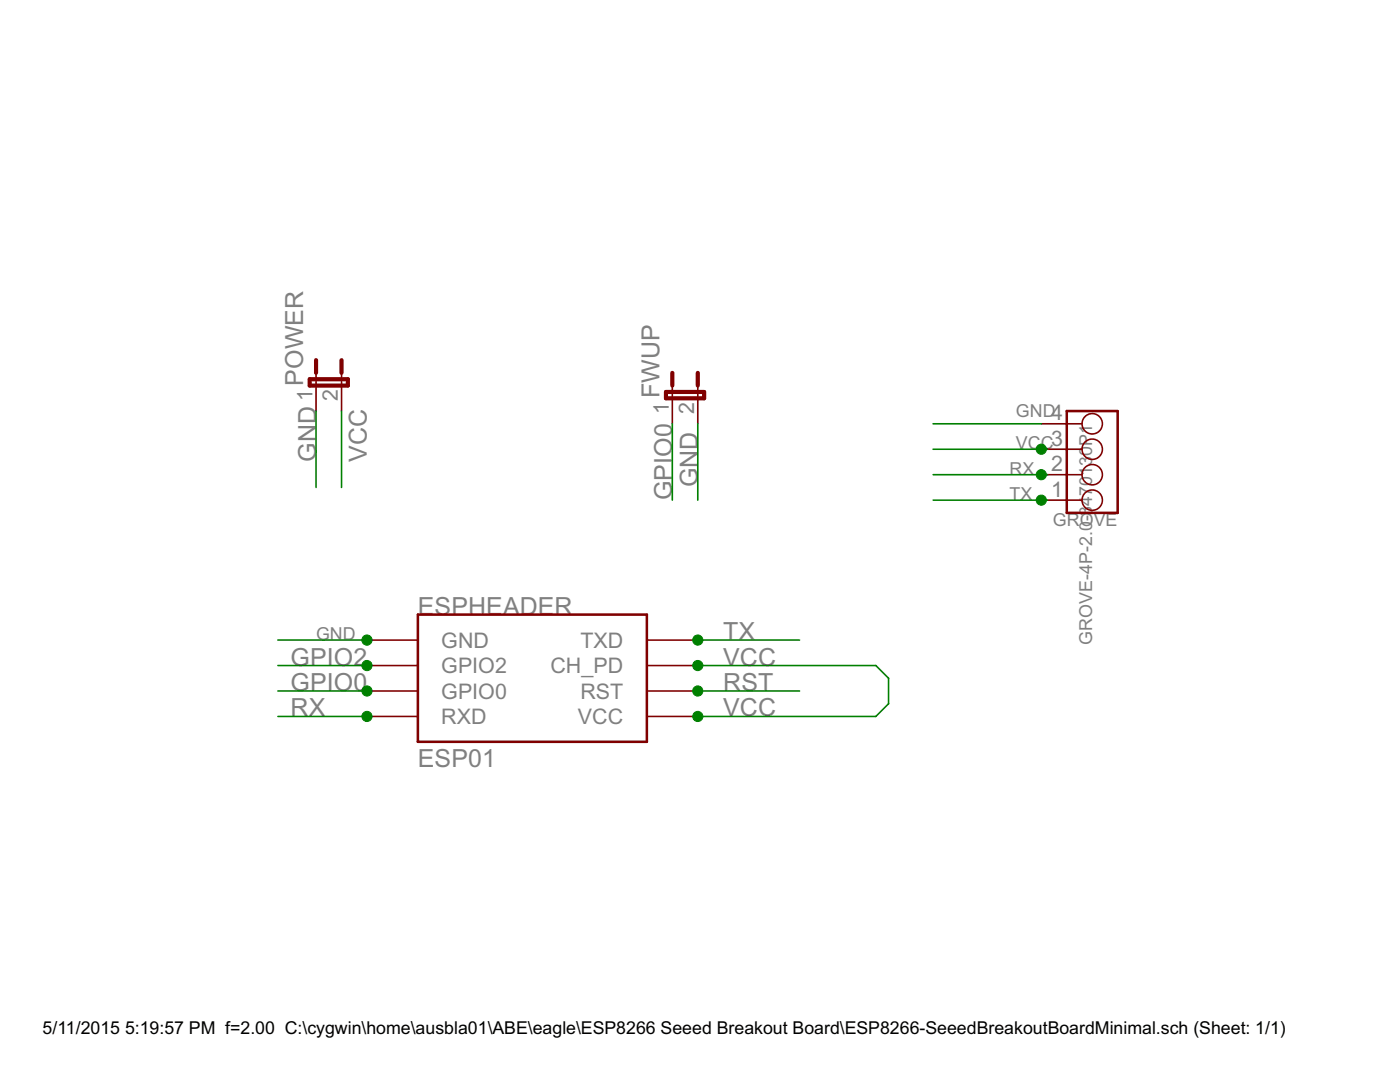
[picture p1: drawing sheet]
<?xml version="1.0" encoding="utf-8"?>
<!DOCTYPE eagle SYSTEM "eagle.dtd">
<!--
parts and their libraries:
SparkFun-Retired: Licensing:Creative Commons ShareAlike 4.0 International - https://creativecommons.org/licenses/by-sa/4.0
-->
<eagle version="7.1.0">
<drawing>
<settings>
<setting alwaysvectorfont="no"/>
<setting verticaltext="up"/>
</settings>
<grid distance="0.025" unitdist="inch" unit="inch" style="lines" multiple="1" display="no" altdistance="0.01" altunitdist="inch" altunit="inch"/>
<schematic xreflabel="%F%N/%S.%C%R" xrefpart="/%S.%C%R">
<libraries>
<library name="esp8266modules">
<symbols>
<symbol name="ESP01">
<wire x1="-12.7" y1="10.16" x2="-12.7" y2="-2.54" width="0.254" layer="94"/>
<wire x1="-12.7" y1="-2.54" x2="10.16" y2="-2.54" width="0.254" layer="94"/>
<wire x1="10.16" y1="-2.54" x2="10.16" y2="10.16" width="0.254" layer="94"/>
<wire x1="10.16" y1="10.16" x2="-12.7" y2="10.16" width="0.254" layer="94"/>
<pin name="GND" x="-17.78" y="7.62" visible="pin" length="middle"/>
<pin name="GPIO2" x="-17.78" y="5.08" visible="pin" length="middle"/>
<pin name="GPIO0" x="-17.78" y="2.54" visible="pin" length="middle"/>
<pin name="RXD" x="-17.78" y="0" visible="pin" length="middle"/>
<pin name="TXD" x="15.24" y="7.62" visible="pin" length="middle" rot="R180"/>
<pin name="CH_PD" x="15.24" y="5.08" visible="pin" length="middle" rot="R180"/>
<pin name="RST" x="15.24" y="2.54" visible="pin" length="middle" rot="R180"/>
<pin name="VCC" x="15.24" y="0" visible="pin" length="middle" rot="R180"/>
<text x="-12.7" y="10.16" size="1.778" layer="95">&gt;Name</text>
<text x="-12.7" y="-5.08" size="1.778" layer="95">&gt;Value</text>
</symbol>
</symbols>
<devicesets>
<deviceset name="ESP01">
<gates>
<gate name="G$1" symbol="ESP01" x="0" y="0"/>
</gates>
<devices>
<device name="" package="ESP01">
<connects>
<connect gate="G$1" pin="CH_PD" pad="CH_PD"/>
<connect gate="G$1" pin="GND" pad="GND"/>
<connect gate="G$1" pin="GPIO0" pad="GPIO0"/>
<connect gate="G$1" pin="GPIO2" pad="GPIO2"/>
<connect gate="G$1" pin="RST" pad="RST"/>
<connect gate="G$1" pin="RXD" pad="RX"/>
<connect gate="G$1" pin="TXD" pad="TX"/>
<connect gate="G$1" pin="VCC" pad="VCC"/>
</connects>
<technologies>
<technology name=""/>
</technologies>
</device>
</devices>
</deviceset>
</devicesets>
</library>
<library name="SparkFun-Retired">
<symbols>
<symbol name="JUMPER-2">
<wire x1="0" y1="0" x2="0" y2="1.27" width="0.1524" layer="94"/>
<wire x1="0" y1="2.54" x2="0" y2="1.27" width="0.4064" layer="94"/>
<wire x1="2.54" y1="0" x2="2.54" y2="1.27" width="0.1524" layer="94"/>
<wire x1="2.54" y1="2.54" x2="2.54" y2="1.27" width="0.4064" layer="94"/>
<wire x1="-0.635" y1="0" x2="3.175" y2="0" width="0.4064" layer="94"/>
<wire x1="3.175" y1="0" x2="3.175" y2="0.635" width="0.4064" layer="94"/>
<wire x1="3.175" y1="0.635" x2="-0.635" y2="0.635" width="0.4064" layer="94"/>
<wire x1="-0.635" y1="0.635" x2="-0.635" y2="0" width="0.4064" layer="94"/>
<text x="-1.27" y="0" size="1.778" layer="95" rot="R90">&gt;NAME</text>
<text x="5.715" y="0" size="1.778" layer="96" rot="R90">&gt;VALUE</text>
<pin name="1" x="0" y="-2.54" visible="pad" length="short" direction="pas" rot="R90"/>
<pin name="2" x="2.54" y="-2.54" visible="pad" length="short" direction="pas" rot="R90"/>
</symbol>
</symbols>
<devicesets>
<deviceset name="JUMPER-2" prefix="JP" uservalue="yes">
<gates>
<gate name="A" symbol="JUMPER-2" x="2.54" y="0"/>
</gates>
<devices>
<device name="PTH" package="1X02">
<connects>
<connect gate="A" pin="1" pad="1"/>
<connect gate="A" pin="2" pad="2"/>
</connects>
<technologies>
<technology name=""/>
</technologies>
</device>
<device name="SMD-NC" package="SJ_2S">
<connects>
<connect gate="A" pin="1" pad="1"/>
<connect gate="A" pin="2" pad="2"/>
</connects>
<technologies>
<technology name=""/>
</technologies>
</device>
<device name="PTH_LOCK" package="1X02_LOCK">
<connects>
<connect gate="A" pin="1" pad="1"/>
<connect gate="A" pin="2" pad="2"/>
</connects>
<technologies>
<technology name=""/>
</technologies>
</device>
<device name="SMD-NO" package="SJ_2S-NO">
<connects>
<connect gate="A" pin="1" pad="1"/>
<connect gate="A" pin="2" pad="2"/>
</connects>
<technologies>
<technology name=""/>
</technologies>
</device>
<device name="SMD-NO-NS" package="SJ_2S-NO-NS">
<connects>
<connect gate="A" pin="1" pad="1"/>
<connect gate="A" pin="2" pad="2"/>
</connects>
<technologies>
<technology name=""/>
</technologies>
</device>
</devices>
</deviceset>
</devicesets>
</library>
<library name="Connector">
<symbols>
<symbol name="TWIG_2.0">
<wire x1="2.54" y1="5.08" x2="-2.54" y2="5.08" width="0.254" layer="94"/>
<wire x1="-2.54" y1="5.08" x2="-2.54" y2="-5.08" width="0.254" layer="94"/>
<wire x1="-2.54" y1="-5.08" x2="2.54" y2="-5.08" width="0.254" layer="94"/>
<wire x1="2.54" y1="-5.08" x2="2.54" y2="-3.81" width="0.254" layer="94"/>
<text x="-2.54" y="5.08" size="1.27" layer="95" ratio="10">&gt;NAME</text>
<text x="0" y="-3.81" size="1.27" layer="96" ratio="10" rot="MR90">&gt;VALUE</text>
<pin name="1" x="5.08" y="3.81" visible="pad" length="short" rot="R180"/>
<pin name="2" x="5.08" y="1.27" visible="pad" length="short" rot="R180"/>
<pin name="3" x="5.08" y="-1.27" visible="pad" length="short" rot="R180"/>
<pin name="4" x="5.08" y="-3.81" visible="pad" length="short" rot="R180"/>
<circle x="0" y="3.81" radius="1.016" width="0.1524" layer="94"/>
<circle x="0" y="1.27" radius="1.016" width="0.1524" layer="94"/>
<circle x="0" y="-1.27" radius="1.016" width="0.1524" layer="94"/>
<circle x="0" y="-3.81" radius="1.016" width="0.1524" layer="94"/>
<wire x1="2.54" y1="-3.81" x2="2.54" y2="-1.27" width="0.254" layer="94"/>
<wire x1="2.54" y1="-1.27" x2="2.54" y2="1.27" width="0.254" layer="94"/>
<wire x1="2.54" y1="1.27" x2="2.54" y2="3.81" width="0.254" layer="94"/>
<wire x1="2.54" y1="3.81" x2="2.54" y2="5.08" width="0.254" layer="94"/>
<wire x1="2.54" y1="3.81" x2="1.016" y2="3.81" width="0.1524" layer="94"/>
<wire x1="2.54" y1="1.27" x2="1.016" y2="1.27" width="0.1524" layer="94"/>
<wire x1="2.54" y1="-1.27" x2="1.016" y2="-1.27" width="0.1524" layer="94"/>
<wire x1="2.54" y1="-3.81" x2="1.016" y2="-3.81" width="0.1524" layer="94"/>
</symbol>
</symbols>
<devicesets>
<deviceset name="GROVE-4P-2.0" prefix="J">
<gates>
<gate name="J" symbol="TWIG_2.0" x="0" y="0"/>
</gates>
<devices>
<device name="-3470130P1" package="4P-2.0">
<connects>
<connect gate="J" pin="1" pad="1"/>
<connect gate="J" pin="2" pad="2"/>
<connect gate="J" pin="3" pad="3"/>
<connect gate="J" pin="4" pad="4"/>
</connects>
<technologies>
<technology name=""/>
</technologies>
</device>
<device name="-3470140P1" package="4P-2.0-90D">
<connects>
<connect gate="J" pin="1" pad="1"/>
<connect gate="J" pin="2" pad="2"/>
<connect gate="J" pin="3" pad="3"/>
<connect gate="J" pin="4" pad="4"/>
</connects>
<technologies>
<technology name=""/>
</technologies>
</device>
</devices>
</deviceset>
</devicesets>
</library>
</libraries>
<attributes>
</attributes>
<variantdefs>
</variantdefs>
<classes>
<class number="0" name="default" width="0" drill="0">
</class>
</classes>
<parts>
<part name="ESPHEADER" library="esp8266modules" deviceset="ESP01" device=""/>
<part name="FWUP" library="SparkFun-Retired" deviceset="JUMPER-2" device="PTH"/>
<part name="POWER" library="SparkFun-Retired" deviceset="JUMPER-2" device="PTH"/>
<part name="GROVE" library="Connector" deviceset="GROVE-4P-2.0" device="-3470130P1"/>
</parts>
<sheets>
<sheet>
<plain>
</plain>
<instances>
<instance part="ESPHEADER" gate="G$1" x="25.4" y="53.34"/>
<instance part="FWUP" gate="A" x="38.1" y="85.09"/>
<instance part="POWER" gate="A" x="2.54" y="86.36"/>
<instance part="GROVE" gate="J" x="80.01" y="78.74" rot="R180"/>
</instances>
<busses>
</busses>
<nets>
<net name="VCC" class="0">
<segment>
<pinref part="ESPHEADER" gate="G$1" pin="CH_PD"/>
<junction x="40.64" y="58.42"/>
<wire x1="58.42" y1="58.42" x2="40.64" y2="58.42" width="0.1524" layer="91"/>
<wire x1="58.42" y1="58.42" x2="59.69" y2="57.15" width="0.1524" layer="91"/>
<wire x1="59.69" y1="57.15" x2="59.69" y2="54.61" width="0.1524" layer="91"/>
<wire x1="59.69" y1="54.61" x2="58.42" y2="53.34" width="0.1524" layer="91"/>
<pinref part="ESPHEADER" gate="G$1" pin="VCC"/>
<junction x="40.64" y="53.34"/>
<wire x1="58.42" y1="53.34" x2="40.64" y2="53.34" width="0.1524" layer="91"/>
<label x="43.18" y="58.42" size="1.778" layer="95"/>
<label x="43.18" y="53.34" size="1.778" layer="95"/>
</segment>
<segment>
<pinref part="POWER" gate="A" pin="2"/>
<wire x1="5.08" y1="83.82" x2="5.08" y2="76.2" width="0.1524" layer="91"/>
<label x="7.62" y="78.74" size="1.778" layer="95" rot="R90"/>
</segment>
<segment>
<label x="72.39" y="80.01" size="1.27" layer="95"/>
<wire x1="75.565" y1="80.01" x2="74.93" y2="80.01" width="0.1524" layer="91"/>
<pinref part="GROVE" gate="J" pin="3"/>
<wire x1="74.93" y1="80.01" x2="64.135" y2="80.01" width="0.1524" layer="91"/>
<junction x="74.93" y="80.01"/>
</segment>
</net>
<net name="GND" class="0">
<segment>
<pinref part="ESPHEADER" gate="G$1" pin="GND"/>
<junction x="7.62" y="60.96"/>
<wire x1="-1.27" y1="60.96" x2="7.62" y2="60.96" width="0.1524" layer="91"/>
<label x="2.54" y="60.96" size="1.27" layer="95"/>
</segment>
<segment>
<pinref part="FWUP" gate="A" pin="2"/>
<wire x1="40.64" y1="74.93" x2="40.64" y2="82.55" width="0.1524" layer="91"/>
<label x="40.64" y="76.2" size="1.778" layer="95" rot="R90"/>
</segment>
<segment>
<pinref part="POWER" gate="A" pin="1"/>
<wire x1="2.54" y1="83.82" x2="2.54" y2="76.2" width="0.1524" layer="91"/>
<label x="2.54" y="78.74" size="1.778" layer="95" rot="R90"/>
</segment>
<segment>
<label x="72.39" y="83.185" size="1.27" layer="95"/>
<pinref part="GROVE" gate="J" pin="4"/>
<wire x1="74.93" y1="82.55" x2="64.135" y2="82.55" width="0.1524" layer="91"/>
</segment>
</net>
<net name="RST" class="0">
<segment>
<pinref part="ESPHEADER" gate="G$1" pin="RST"/>
<junction x="40.64" y="55.88"/>
<wire x1="40.64" y1="55.88" x2="50.8" y2="55.88" width="0.1524" layer="91"/>
<label x="43.18" y="55.88" size="1.778" layer="95"/>
</segment>
</net>
<net name="TX" class="0">
<segment>
<pinref part="ESPHEADER" gate="G$1" pin="TXD"/>
<junction x="40.64" y="60.96"/>
<wire x1="40.64" y1="60.96" x2="50.8" y2="60.96" width="0.1524" layer="91"/>
<label x="43.18" y="60.96" size="1.778" layer="95"/>
</segment>
<segment>
<label x="71.755" y="74.93" size="1.27" layer="95"/>
<wire x1="75.565" y1="74.93" x2="74.93" y2="74.93" width="0.1524" layer="91"/>
<pinref part="GROVE" gate="J" pin="1"/>
<wire x1="74.93" y1="74.93" x2="64.135" y2="74.93" width="0.1524" layer="91"/>
<junction x="74.93" y="74.93"/>
</segment>
</net>
<net name="GPIO0" class="0">
<segment>
<pinref part="ESPHEADER" gate="G$1" pin="GPIO0"/>
<junction x="7.62" y="55.88"/>
<wire x1="-1.27" y1="55.88" x2="7.62" y2="55.88" width="0.1524" layer="91"/>
<label x="0" y="55.88" size="1.778" layer="95"/>
</segment>
<segment>
<pinref part="FWUP" gate="A" pin="1"/>
<wire x1="38.1" y1="82.55" x2="38.1" y2="74.93" width="0.1524" layer="91"/>
<label x="38.1" y="74.93" size="1.778" layer="95" rot="R90"/>
</segment>
</net>
<net name="GPIO2" class="0">
<segment>
<pinref part="ESPHEADER" gate="G$1" pin="GPIO2"/>
<junction x="7.62" y="58.42"/>
<wire x1="7.62" y1="58.42" x2="-1.27" y2="58.42" width="0.1524" layer="91"/>
<label x="0" y="58.42" size="1.778" layer="95"/>
</segment>
</net>
<net name="RX" class="0">
<segment>
<pinref part="ESPHEADER" gate="G$1" pin="RXD"/>
<junction x="7.62" y="53.34"/>
<wire x1="7.62" y1="53.34" x2="-1.27" y2="53.34" width="0.1524" layer="91"/>
<label x="0" y="53.34" size="1.778" layer="95"/>
</segment>
<segment>
<label x="71.755" y="77.47" size="1.27" layer="95"/>
<wire x1="75.565" y1="77.47" x2="74.93" y2="77.47" width="0.1524" layer="91"/>
<pinref part="GROVE" gate="J" pin="2"/>
<wire x1="74.93" y1="77.47" x2="64.135" y2="77.47" width="0.1524" layer="91"/>
<junction x="74.93" y="77.47"/>
</segment>
</net>
</nets>
</sheet>
</sheets>
</schematic>
</drawing>
</eagle>
